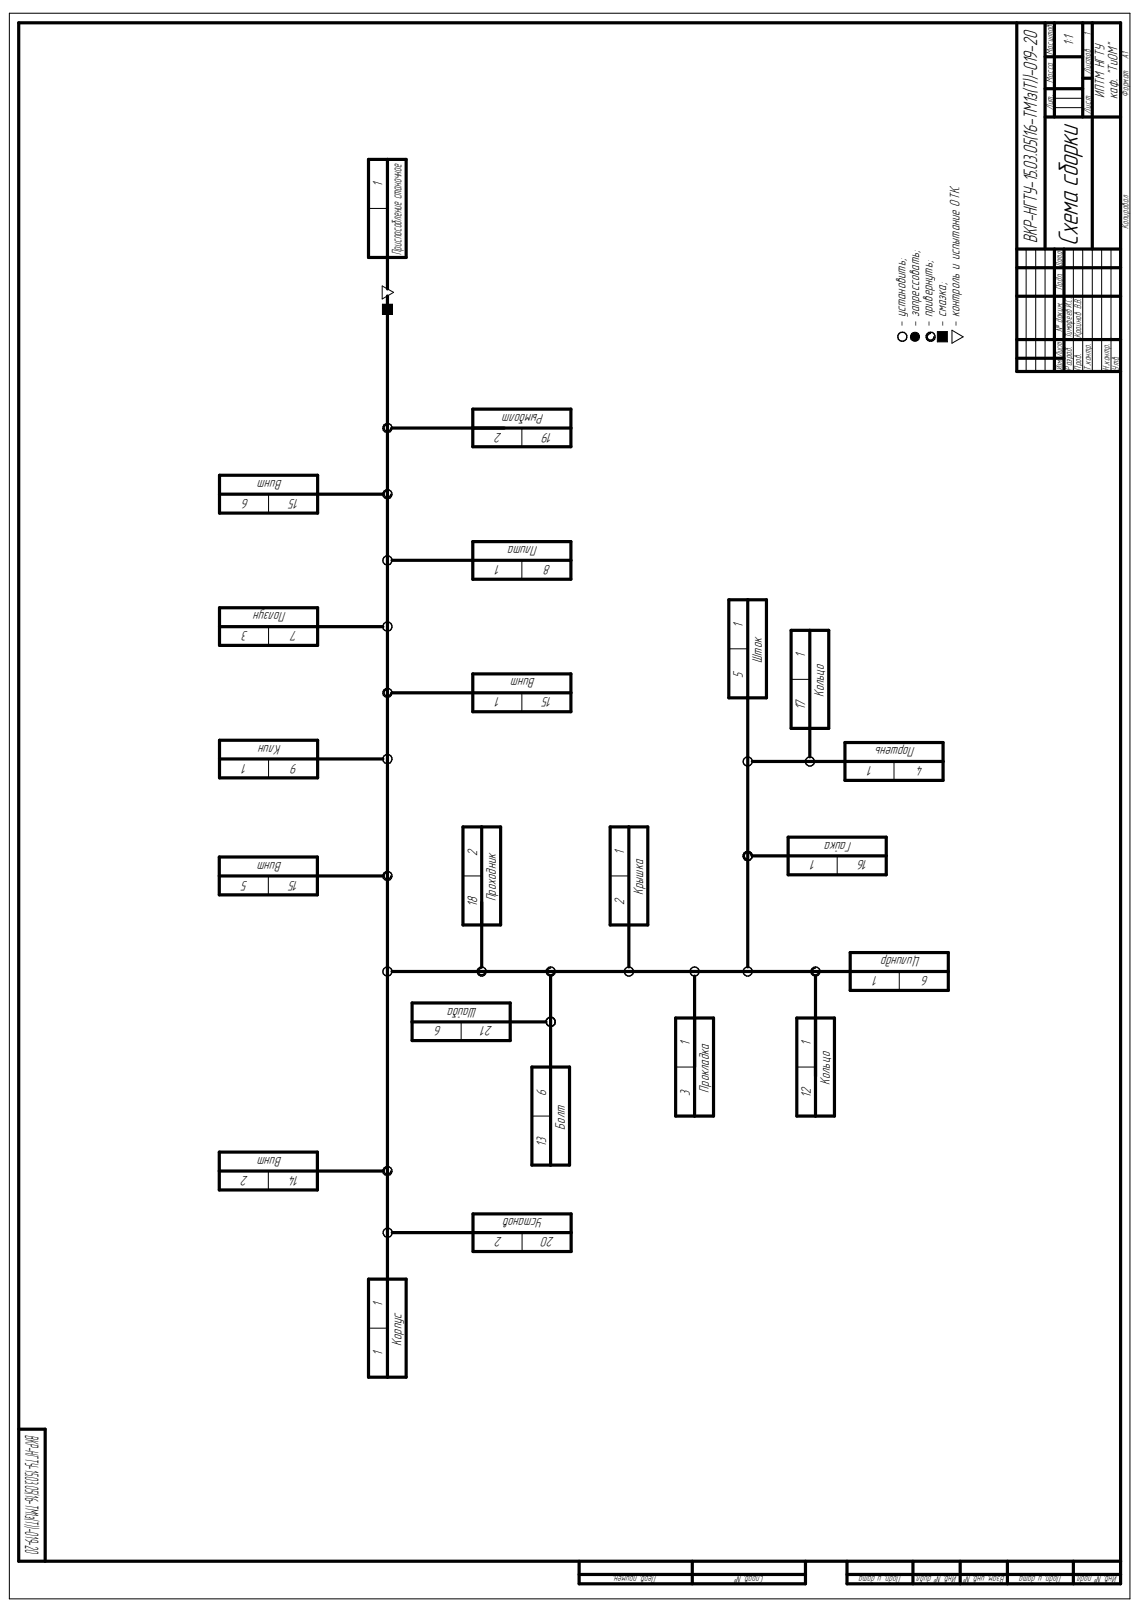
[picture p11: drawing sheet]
<svg xmlns="http://www.w3.org/2000/svg" width="210mm" height="297mm" viewBox="0 0 210 297" stroke-linecap="round" stroke-linejoin="round" font-family="sans-serif">
<path d="M71 56.5h1.8v1.8h-1.8zM168.9 61.6h6.9v1.9h-6.9z" fill="#000"/>
<g fill="none" stroke="#000" stroke-width=".25">
<path d="M71.9 78.8a.64 .64 0 0 0-.7 .7 .64 .64 0 0 0 .7 .6 .64 .64 0 0 0 .6-.6M172.6 61.9a.63 .63 0 0 0-.6 .6 .63 .63 0 0 0 .6 .7 .63 .63 0 0 0 .7-.7M71.9 91.1a.64 .64 0 0 0-.7 .6 .64 .64 0 0 0 .7 .7 .64 .64 0 0 0 .6-.7M71.9 128a.64 .64 0 0 0-.7 .6 .64 .64 0 0 0 .7 .7 .64 .64 0 0 0 .6-.7M139.4 158.9a.62 .62 0 0 0-.7-.6 .62 .62 0 0 0-.6 .6 .62 .62 0 0 0 .6 .6M71.9 162a.64 .64 0 0 0-.7 .6 .64 .64 0 0 0 .7 .6 .64 .64 0 0 0 .6-.6M89.4 179.7a.64 .64 0 0 0-.7 .6 .64 .64 0 0 0 .7 .7 .64 .64 0 0 0 .6-.7M102.2 179.7a.63 .63 0 0 0-.7 .6 .63 .63 0 0 0 .7 .7 .63 .63 0 0 0 .6-.7M151.3 179.7a.64 .64 0 0 0-.6 .6 .64 .64 0 0 0 .6 .7 .64 .64 0 0 0 .6-.7M71.9 216.7a.64 .64 0 0 0-.7 .7 .64 .64 0 0 0 .7 .6 .64 .64 0 0 0 .6-.6"/>
<circle cx="71.9" cy="79.5" r=".85"/>
<circle cx="167.4" cy="62.5" r=".85"/>
<circle cx="172.6" cy="62.5" r=".83"/>
<circle cx="71.9" cy="91.7" r=".85"/>
<circle cx="71.9" cy="116.3" r=".85"/>
<circle cx="71.9" cy="104" r=".85"/>
<circle cx="71.9" cy="128.6" r=".85"/>
<circle cx="71.9" cy="140.9" r=".85"/>
<circle cx="138.7" cy="141.4" r=".85"/>
<circle cx="138.7" cy="158.9" r=".85"/>
<circle cx="150.3" cy="141.4" r=".84"/>
<circle cx="71.9" cy="162.6" r=".85"/>
<circle cx="71.9" cy="180.3" r=".85"/>
<circle cx="89.4" cy="180.4" r=".85"/>
<circle cx="102.2" cy="189.7" r=".85"/>
<circle cx="102.2" cy="180.4" r=".84"/>
<circle cx="116.7" cy="180.4" r=".85"/>
<circle cx="128.9" cy="180.4" r=".85"/>
<circle cx="138.7" cy="180.4" r=".85"/>
<circle cx="151.3" cy="180.4" r=".85"/>
<circle cx="71.9" cy="217.4" r=".85"/>
<circle cx="71.9" cy="228.8" r=".84"/>
</g>
<g fill="none" stroke="#000" stroke-width=".19">
<path d="M68.4 38.7h3.5M70.9 53.1l2.1 1.2-2.1 1.2zM71 56.5h1.8v1.8h-1.8zM96.8 79.5v3.4M173.9 61.6h1.9v1.9h-1.9zM176.6 61.3l2.1 1.2-2.1 1.2zM49.8 91.7v3.5M49.8 116.3v3.5M96.8 104v3.5M96.8 128.6v3.5M135.2 120.4h3.5M146.8 126.1h3.4"/>
<path d="M49.8 140.9v3.5M155.3 158.9v3.5M165.9 141.4v3.5M49.8 162.6v3.5M85.9 162.6h3.5M113.2 162.6h3.5M85.6 189.7v3.5M125.3 198.1h3.6M147.8 198.1h3.5M166.8 180.3v3.6M49.8 217.4v3.5M98.7 207.2h3.5"/>
<path d="M96.9 228.8v3.5M68.4 246.5h3.5"/>
<circle cx="169.7" cy="62.5" r=".85"/>
</g>
<g fill="none" stroke="#000" stroke-width=".59">
<path d="M68.4 29.6h7v18.2h-7zM71.9 29.6v24M71.9 54.9v1.6M71.9 58.3v197.4M72.7 79.5h33.2M87.7 75.9h18.2v7h-18.2zM40.7 91.7h30.3M40.7 88.2h18.2v7h-18.2zM40.7 116.3h30.3M40.7 112.8h18.2v7h-18.2zM72.7 104h33.2M87.7 100.5h18.2v7h-18.2z"/>
<path d="M135.2 111.3h7v18.2h-7zM138.7 111.3v68.2M146.8 117h7v18.2h-7zM150.2 117v23.5M40.7 137.4h18.2v7h-18.2zM72.7 128.6h33.2M87.7 125.1h18.2v7h-18.2zM156.8 137.8h18.2v7.1h-18.2zM40.7 159.1h18.2v7h-18.2zM40.7 140.9h30.3M85.9 153.5h7v18.2h-7zM89.4 153.5v26"/>
<path d="M113.2 153.5h7v18.2h-7zM116.7 153.5v26M139.6 141.4h35.4M139.6 158.9h24.8M146.2 155.4h18.2v7h-18.2zM40.7 162.6h30.3M157.7 176.8h18.2v7.1h-18.2zM72.7 180.3h103.2M76.5 189.7h24.8M76.5 186.2h18.2v7h-18.2zM98.7 198.1h7v18.2h-7zM102.2 181.2v35.1"/>
<path d="M125.3 189h7.1v18.2h-7.1zM128.9 181.2v26M147.8 189h7v18.2h-7zM151.3 181.2v26M40.7 217.4h30.3M40.7 213.9h18.2v7h-18.2zM68.4 237.4h7v18.3h-7zM72.8 228.8h33.2M87.8 225.3h18.2v7h-18.2z"/>
</g>
<g fill="#fff">
<path d="M166.1 47.3h2.5v13.4h-2.5z"/>
<path d="M168.6 45.8h2.5v14.9h-2.5z"/>
<path d="M171.1 47.7h2.5v13h-2.5z"/>
<path d="M173.6 51.9h2.5v8.8h-2.5z"/>
<path d="M176.1 34.7h2.5v26h-2.5z"/>
<path d="M178.6 60h2.5v.7h-2.5z"/>
</g>
<path d="M1.7 2.5h207.9v294.3h-207.9zM195.6 20h5.3M195.6 18.2h5.3M190.4 46.2v22.8M192.2 46.2v22.8M193.9 46.2v22.8M199.1 46.2v22.8M200.9 46.2v22.8M202.6 46.2v22.8M204.4 46.2v22.8M206.1 46.2v22.8" fill="none" stroke="#000" stroke-width=".19"/>
<g fill="none" stroke="#000" stroke-width=".59">
<path d="M188.6 4.2v64.8h19.3M193.9 16.5h7M193.9 10.5h7M193.9 4.2v42M195.6 4.2v17.5M200.9 4.2v17.5M200.9 14.5h1.7M202.6 4.2v42M193.9 21.7h14M188.6 55h19.3M188.6 49.7h19.3M188.6 46.2h19.3"/>
<path d="M195.6 46.2v22.8M197.4 46.2v22.8M188.6 63h19.3M188.6 66.5h8.8M3.5 265.3h4.9v24.5M107.4 289.8v4.2h42v-4.2M107.4 292.3h42M128.4 289.8v4.2M157.1 289.8v4.2h50.8v-289.8h-204.4v285.6h204.4M157.1 292.3h50.8M169.4 289.8v4.2M178.1 289.8v4.2"/>
<path d="M186.9 289.8v4.2M199.1 289.8v4.2"/>
</g>
<text font-size="5.4" x="200" y="45.6" transform="rotate(-90 200 45.6)">Схема сборки</text>
<text font-size="3.7" x="192.4" y="45.2" transform="rotate(-90 192.4 45.2)">ВКР-НГТУ-15.03.05(16-ТМ1з(Т))-019-20</text>
<text font-size="3.6" x="4.7" y="266.4" transform="rotate(90 4.7 266.4)">ВКР-НГТУ-15.03.05(16-ТМ1з(Т))-019-20</text>
<g font-size="2.7">
<text x="199.1" y="8.6" transform="rotate(-90 199.1 8.6)">1:1</text>
<text x="204.9" y="18.1" transform="rotate(-90 204.9 18.1)">ИПТМ НГТУ</text>
<text x="207.4" y="18.3" transform="rotate(-90 207.4 18.3)">каф. &quot;ТиОМ&quot;</text>
<text x="71" y="34.8" transform="rotate(-90 71 34.8)">1</text>
<text x="168" y="60.7" transform="rotate(-90 168 60.7)">- установить;</text>
<text x="170.5" y="60.7" transform="rotate(-90 170.5 60.7)">- запрессовать;</text>
<text x="173" y="60.7" transform="rotate(-90 173 60.7)">- привернуть;</text>
<text x="175.5" y="60.7" transform="rotate(-90 175.5 60.7)">- смазка;</text>
<text x="178" y="60.7" transform="rotate(-90 178 60.7)">- контроль и испытание ОТК.</text>
<text x="100.9" y="76.8" transform="rotate(-180 100.9 76.8)">Рымболт</text>
<text x="93.1" y="80.3" transform="rotate(-180 93.1 80.3)">2</text>
<text x="102.6" y="80.3" transform="rotate(-180 102.6 80.3)">19</text>
<text x="52.3" y="89.1" transform="rotate(-180 52.3 89.1)">Винт</text>
<text x="46.1" y="92.6" transform="rotate(-180 46.1 92.6)">6</text>
<text x="55.5" y="92.6" transform="rotate(-180 55.5 92.6)">15</text>
<text x="99.8" y="101.4" transform="rotate(-180 99.8 101.4)">Плита</text>
<text x="92.9" y="104.9" transform="rotate(-180 92.9 104.9)">1</text>
<text x="102.2" y="104.9" transform="rotate(-180 102.2 104.9)">8</text>
<text x="53.1" y="113.7" transform="rotate(-180 53.1 113.7)">Ползун</text>
<text x="46.1" y="117.2" transform="rotate(-180 46.1 117.2)">3</text>
<text x="55.2" y="117.2" transform="rotate(-180 55.2 117.2)">7</text>
<text x="137.8" y="116.6" transform="rotate(-90 137.8 116.6)">1</text>
<text x="99.3" y="125.9" transform="rotate(-180 99.3 125.9)">Винт</text>
<text x="137.8" y="125.8" transform="rotate(-90 137.8 125.8)">5</text>
<text x="141.3" y="123" transform="rotate(-90 141.3 123)">Шток</text>
<text x="149.4" y="122.2" transform="rotate(-90 149.4 122.2)">1</text>
<text x="92.9" y="129.5" transform="rotate(-180 92.9 129.5)">1</text>
<text x="102.5" y="129.5" transform="rotate(-180 102.5 129.5)">15</text>
<text x="149.4" y="131.9" transform="rotate(-90 149.4 131.9)">17</text>
<text x="152.9" y="129.5" transform="rotate(-90 152.9 129.5)">Кольцо</text>
<text x="45.9" y="141.7" transform="rotate(-180 45.9 141.7)">1</text>
<text x="52.2" y="138.3" transform="rotate(-180 52.2 138.3)">Клин</text>
<text x="55.2" y="141.7" transform="rotate(-180 55.2 141.7)">9</text>
<text x="162" y="142.2" transform="rotate(-180 162 142.2)">1</text>
<text x="169.8" y="138.7" transform="rotate(-180 169.8 138.7)">Поршень</text>
<text x="171.3" y="142.2" transform="rotate(-180 171.3 142.2)">4</text>
<text x="52.3" y="159.9" transform="rotate(-180 52.3 159.9)">Винт</text>
<text x="88.5" y="158.9" transform="rotate(-90 88.5 158.9)">2</text>
<text x="115.8" y="158.7" transform="rotate(-90 115.8 158.7)">1</text>
<text x="151.4" y="159.7" transform="rotate(-180 151.4 159.7)">1</text>
<text x="158" y="156.3" transform="rotate(-180 158 156.3)">Гайка</text>
<text x="161.1" y="159.7" transform="rotate(-180 161.1 159.7)">16</text>
<text x="46" y="163.5" transform="rotate(-180 46 163.5)">5</text>
<text x="55.5" y="163.5" transform="rotate(-180 55.5 163.5)">15</text>
<text x="92" y="167.3" transform="rotate(-90 92 167.3)">Проходник</text>
<text x="119.3" y="166.2" transform="rotate(-90 119.3 166.2)">Крышка</text>
<text x="88.5" y="168.4" transform="rotate(-90 88.5 168.4)">18</text>
<text x="115.8" y="168" transform="rotate(-90 115.8 168)">2</text>
<text x="170.7" y="177.7" transform="rotate(-180 170.7 177.7)">Цилиндр</text>
<text x="163" y="181.2" transform="rotate(-180 163 181.2)">1</text>
<text x="172.3" y="181.2" transform="rotate(-180 172.3 181.2)">6</text>
<text x="81.9" y="190.5" transform="rotate(-180 81.9 190.5)">6</text>
<text x="88.5" y="187" transform="rotate(-180 88.5 187)">Шайба</text>
<text x="91.4" y="190.5" transform="rotate(-180 91.4 190.5)">21</text>
<text x="128" y="194.2" transform="rotate(-90 128 194.2)">1</text>
<text x="150.4" y="194.2" transform="rotate(-90 150.4 194.2)">1</text>
<text x="101.3" y="203.5" transform="rotate(-90 101.3 203.5)">6</text>
<text x="128" y="203.4" transform="rotate(-90 128 203.4)">3</text>
<text x="131.5" y="202.8" transform="rotate(-90 131.5 202.8)">Прокладка</text>
<text x="150.4" y="203.9" transform="rotate(-90 150.4 203.9)">12</text>
<text x="153.9" y="201.5" transform="rotate(-90 153.9 201.5)">Кольцо</text>
<text x="104.8" y="209.7" transform="rotate(-90 104.8 209.7)">Болт</text>
<text x="52.3" y="214.7" transform="rotate(-180 52.3 214.7)">Винт</text>
<text x="101.3" y="212.9" transform="rotate(-90 101.3 212.9)">13</text>
<text x="46.1" y="218.2" transform="rotate(-180 46.1 218.2)">2</text>
<text x="55.5" y="218.2" transform="rotate(-180 55.5 218.2)">14</text>
<text x="100.8" y="226.2" transform="rotate(-180 100.8 226.2)">Установ</text>
<text x="93.2" y="229.7" transform="rotate(-180 93.2 229.7)">2</text>
<text x="102.8" y="229.7" transform="rotate(-180 102.8 229.7)">20</text>
<text x="71" y="242.7" transform="rotate(-90 71 242.7)">1</text>
<text x="71" y="251.8" transform="rotate(-90 71 251.8)">1</text>
<text x="74.5" y="249.9" transform="rotate(-90 74.5 249.9)">Корпус</text>
</g>
<text font-size="2.6" x="74.5" y="47.3" transform="rotate(-90 74.5 47.3)">Приспособление станочное</text>
<g font-size="1.9">
<text x="195.4" y="10.2" transform="rotate(-90 195.4 10.2)">Масштаб</text>
<text x="202.4" y="6.7" transform="rotate(-90 202.4 6.7)">1</text>
<text x="209.3" y="11" transform="rotate(-90 209.3 11)">A1</text>
<text x="195.4" y="15.4" transform="rotate(-90 195.4 15.4)">Масса</text>
<text x="202.4" y="13.7" transform="rotate(-90 202.4 13.7)">Листов</text>
<text x="195.4" y="20.4" transform="rotate(-90 195.4 20.4)">Лит.</text>
<text x="202.4" y="21.1" transform="rotate(-90 202.4 21.1)">Лист</text>
<text x="209.3" y="18" transform="rotate(-90 209.3 18)">Формат</text>
<text x="209.3" y="42.5" transform="rotate(-90 209.3 42.5)">Копировал</text>
<text x="197.1" y="53.8" transform="rotate(-90 197.1 53.8)">Подп.</text>
<text x="197.1" y="61.7" transform="rotate(-90 197.1 61.7)">№ докум.</text>
<text x="200.6" y="62.8" transform="rotate(-90 200.6 62.8)">Крайнов В.В.</text>
<text x="198.8" y="68.8" transform="rotate(-90 198.8 68.8)">Разраб.</text>
<text x="200.6" y="68.8" transform="rotate(-90 200.6 68.8)">Пров.</text>
<text x="202.4" y="68.8" transform="rotate(-90 202.4 68.8)">Т.контр.</text>
<text x="205.9" y="68.8" transform="rotate(-90 205.9 68.8)">Н.контр.</text>
<text x="207.6" y="68.8" transform="rotate(-90 207.6 68.8)">Утв.</text>
<text x="121.8" y="292.5" transform="rotate(-180 121.8 292.5)">Перв. примен.</text>
<text x="141.7" y="292.5" transform="rotate(-180 141.7 292.5)">Справ. №</text>
<text x="167.2" y="292.5" transform="rotate(-180 167.2 292.5)">Подп. и дата</text>
<text x="177.5" y="292.5" transform="rotate(-180 177.5 292.5)">Инв. № дубл.</text>
<text x="186.4" y="292.5" transform="rotate(-180 186.4 292.5)">Взам. инв. №</text>
<text x="196.9" y="292.5" transform="rotate(-180 196.9 292.5)">Подп. и дата</text>
<text x="207.3" y="292.5" transform="rotate(-180 207.3 292.5)">Инв. № подл.</text>
</g>
<g font-size="1.8">
<text x="197.1" y="49.5" transform="rotate(-90 197.1 49.5)">Дата</text>
<text x="198.8" y="62.8" transform="rotate(-90 198.8 62.8)">Тимофеев И.С.</text>
<text x="197.1" y="68.8" transform="rotate(-90 197.1 68.8)">Изм.</text>
<text x="197.1" y="66.3" transform="rotate(-90 197.1 66.3)">Лист</text>
</g>
</svg>
